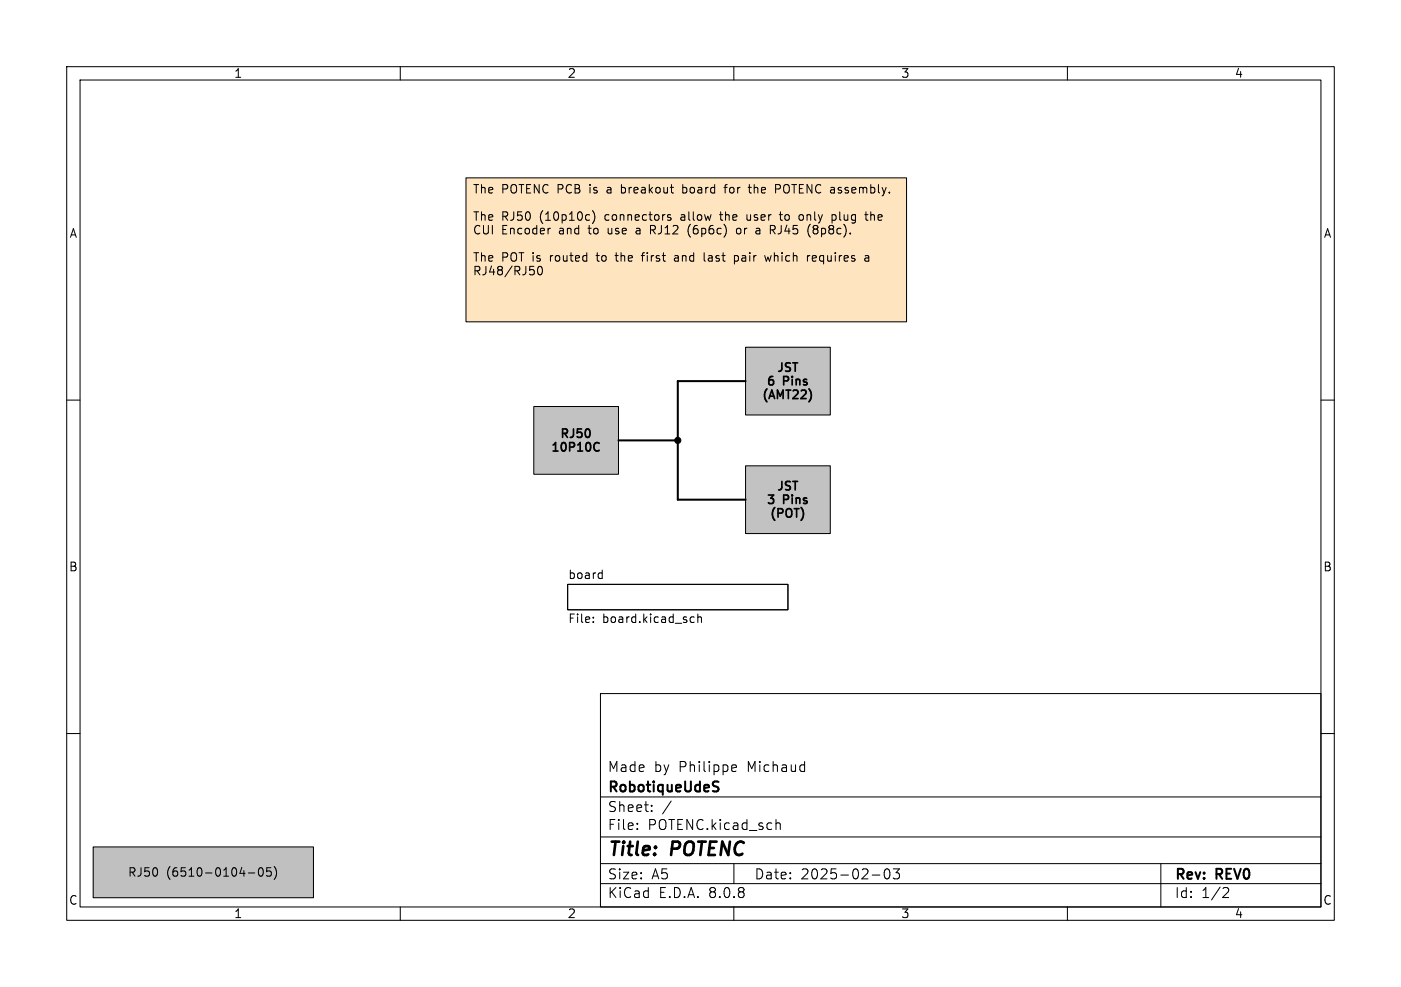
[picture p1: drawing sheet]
<svg xmlns="http://www.w3.org/2000/svg" width="210mm" height="148mm" viewBox="0 0 210 148" stroke-linecap="round" stroke-linejoin="round" font-family="sans-serif">
<g fill="none" stroke="#000" stroke-width=".15">
<path d="M10 10h190v128h-190zM12 12h186v124h-186zM60 10v2M110 10v2M160 10v2M10 60h2M198 60h2M85.1 87.6h33v3.8h-33zM10 110h2M90 104h108v32h-108zM90 119.5h108M109.9 114.7l.4 .1 .1 .2-.7 .2"/>
<path d="M110.3 115.6l-.4 .1M198 110h2M60 136v2M90 132.5h108M90 129.5h108M90 125.5h108M95.5 124.2v.2M95.5 123.5v.1M97.7 121.5v.2M97.7 120.8v.1M100.6 120.1l-1.3 1.9M110 136v2"/>
<path d="M110 129.5v3M116.3 122.9v1.5M116.3 123.5a.37 .37 0 0 1 .7 .1v.8M130.8 131.2h1.1M132.7 130.4l.3-.1a.94 .94 0 0 1 0 1.5h-.1a.91 .91 0 0 1-.2-1.4zM133.9 130.3h.9l-.5 .6a.41 .41 0 0 1 .5 .2v.4l-.1 .2-.6 .1-.2-.2M160 136v2M174 129.5v6.5M183.5 133.1l.5 .1a.41 .41 0 0 1 .1 .5l-.8 .9h.9"/>
</g>
<path d="M107.1 117.9a.55 .55 0 0 1 .6 .4l-.1 .3-.5 .1M107.1 117.2l.6 .1" fill="none" stroke="#000" stroke-width=".3"/>
<path d="M69.8 26.7h66.1v21.6h-66.1z" fill="#ffe5bf"/>
<g fill="#c2c2c2">
<path d="M80 61h12.7v10.1h-12.7z"/>
<path d="M111.8 52.1h12.7v10.1h-12.7z"/>
<path d="M111.8 69.9h12.7v10.1h-12.7z"/>
</g>
<path d="M85.1 87.6h33v3.8h-33zM88.9 93.2v.1M88.9 92.6v.1M89.9 85.9l.4 .1M90.3 85.5v1.3M90.3 86.7l-.4 .1M103.6 93.3h.5M103.6 92.6h.5M104.6 92.6l.2-.1 .3 .1v.7M104.6 92.1v1.2" fill="none" stroke="#000" stroke-width=".15"/>
<path d="M14 127h33v7.6h-33z" fill="#c0c0c0"/>
<g fill="none" stroke="#000" stroke-width=".15">
<path d="M69.8 26.7h66.1v21.6h-66.1zM88.8 31.6a1.46 1.46 0 0 1 0 1.9M92.2 38.3h.5M92.4 37.9v1.2M93.2 27.7v1.2M93.2 28.9h.1M93.3 28.1l-.1 .1M95.5 34.2l-.1 .1M95.5 34.6a.25 .25 0 0 0-.2 .2 .25 .25 0 0 0 .2 .3M96.1 38.3h.5M96.6 37.9l-.3 .2v1.1M97.5 33.8v1.3"/>
<path d="M97.5 34.5h.5M97.8 34.5l.4 .6M100.1 32.6l.4 .1 .1 .2-.2 .1h-.3M100.1 32.2h.4M101.1 38.4h.5M101.7 38.6l-.4 .1a.25 .25 0 0 0-.2 .2 .25 .25 0 0 0 .2 .3l.4-.1M102.3 27.7v1.2M102.3 28.9h.4M102.7 28.1l-.4 .1M103.3 34a1.48 1.48 0 0 0 .2 1.6M105.6 39.1l.1 .1M106.3 38.3l-.1 .1"/>
<path d="M106.3 38.7a.25 .25 0 0 0-.1 .2 .25 .25 0 0 0 .1 .3M107.9 32.2h.4M108 31.8l.1 1.2M108.5 28.1h.5M109 27.7l-.3 .2v1M110.1 38.4l.4-.1 .2 .3v.3l-.1 .2h-.5M110.5 34.4l.1-.2 .4 .2 .1 .4-.2 .2-.3 .1-.1-.1zM112 32.2v.7v.1h.3M112.1 28.1h.5M112.4 28.9h.2M113.8 34.3l.1 .8M113.9 35l-.1 .1"/>
<path d="M113.9 34.5l-.1 .1M115.5 33.8v1.3M115.6 38.3l-.2 .9-.3-.6-.2 .6M116.3 27.7h.4l.3 .2-.1 .4h-.6M116.6 35.1h.1M116.8 32.2h.5M117 31.8v1.1l.3 .1M120 32.2h.3l.1 .2v.5l-.4 .1M121.8 38.7l.6-.1-.1-.2-.4-.1-.1 .2v.6h.5M122 34.4l-.1 .2v.4l.2 .1 .4-.1M124.8 32.2h.4l.1 .2v.5l-.5 .1M129.6 32.2h.5"/>
<path d="M129.8 38.3h.2l.2 .2v.7M130 33h.1M130.2 39.1l-.4 .1M130.2 38.6l-.4 .1M130.5 31.8v1.2M130.9 32.2l-.4 .1M80.6 40.2v.5l.1 .4 .2 .1h.2l.1-.2v-.8M111.8 52.1h12.7v10.1h-12.7zM80 61h12.7v10.1h-12.7zM111.8 69.9h12.7v10.1h-12.7zM14 127h33v7.6h-33zM37.2 130.9h1"/>
<path d="M38.9 130.2l.1-.1a.69 .69 0 0 1 .5 .5 .69 .69 0 0 1-.2 .7l-.1 .1a.69 .69 0 0 1-.3-1.2zM40.6 130.1h-.6l-.1 .6 .2-.1 .4 .1 .2 .1-.1 .5-.2 .1-.5-.1M41.1 129.9a1.46 1.46 0 0 1 0 2"/>
</g>
<path d="M121.6 58.9v.8M89.3 66.4h.3l.2 .1M89.8 67.5l-.2 .1h-.3" fill="none" stroke="#000" stroke-width=".25"/>
<path d="M111.8 57.2h-10.2v17.7h10.2M92.7 66h8.9" fill="none" stroke="#000" stroke-width=".3"/>
<circle cx="101.6" cy="66" r=".46" fill="#000" stroke="#000" stroke-width=".15"/>
<g font-size="2.8">
<text x="91" y="128.9">Title:</text>
<text x="100.7" y="128.9">POTENC</text>
</g>
<g font-size="2.1">
<text x="91" y="119.2">RobotiqueUdeS</text>
<text x="91" y="116">Made</text>
<text x="98" y="116">by</text>
<text x="101.8" y="116">Philippe</text>
<text x="112.2" y="116">Michaud</text>
<text x="91" y="124.7">File:</text>
<text x="91" y="122">Sheet:</text>
<text x="97.1" y="124.7">POTENC.kicad_sch</text>
<text x="91" y="134.9">KiCad</text>
<text x="91" y="132.1">Size:</text>
<text x="97.7" y="132.1">A5</text>
<text x="98.7" y="134.9">E.D.A.</text>
<text x="106.3" y="134.9">8.0.8</text>
<text x="113" y="132.1">Date:</text>
<text x="120" y="132.1">2025-02-03</text>
<text x="176" y="132.3">Rev:</text>
<text x="176" y="134.9">Id:</text>
<text x="180.1" y="134.9">1/2</text>
<text x="182.4" y="132.3">REV0</text>
</g>
<g font-size="1.8">
<text x="35" y="11.9">1</text>
<text x="85" y="11.9">2</text>
<text x="135" y="11.9">3</text>
<text x="185" y="11.9">4</text>
<text x="70.8" y="29.3">The</text>
<text x="75.2" y="29.3">POTENC PCB</text>
<text x="88.6" y="29.3">is</text>
<text x="91.5" y="29.3">a</text>
<text x="93.8" y="29.3">breakout</text>
<text x="103.2" y="29.3">board</text>
<text x="109.7" y="29.3">for</text>
<text x="113.6" y="29.3">the</text>
<text x="117.7" y="29.3">POTENC assembly.</text>
<text x="10.3" y="35.9">A</text>
<text x="70.8" y="33.4">The</text>
<text x="70.8" y="35.5">CUI</text>
<text x="75.2" y="33.4">RJ50</text>
<text x="75.2" y="35.5">Encoder</text>
<text x="81" y="33.4">(10p10c)</text>
<text x="83.9" y="35.5">and</text>
<text x="88.5" y="35.5">to</text>
<text x="90.9" y="33.4">connectors</text>
<text x="91.6" y="35.5">use</text>
<text x="96" y="35.5">a</text>
<text x="98.3" y="35.5">RJ12</text>
<text x="102.5" y="33.4">allow</text>
<text x="104.2" y="35.5">(6p6c)</text>
<text x="108.6" y="33.4">the</text>
<text x="111.7" y="35.5">or</text>
<text x="112.8" y="33.4">user</text>
<text x="114.8" y="35.5">a</text>
<text x="117.1" y="35.5">RJ45</text>
<text x="118" y="33.4">to</text>
<text x="121.1" y="33.4">only</text>
<text x="122.9" y="35.5">(8p8c).</text>
<text x="126.2" y="33.4">plug</text>
<text x="131.4" y="33.4">the</text>
<text x="198.4" y="35.9">A</text>
<text x="70.8" y="39.6">The</text>
<text x="70.8" y="41.6">RJ48/RJ50</text>
<text x="75.2" y="39.6">POT is</text>
<text x="82.7" y="39.6">routed</text>
<text x="89.9" y="39.6">to</text>
<text x="93" y="39.6">the</text>
<text x="97.1" y="39.6">first</text>
<text x="102.2" y="39.6">and</text>
<text x="106.8" y="39.6">last</text>
<text x="111.5" y="39.6">pair</text>
<text x="116.4" y="39.6">which</text>
<text x="122.9" y="39.6">requires</text>
<text x="114.7" y="58.2">6</text>
<text x="116.3" y="56.1">JST</text>
<text x="117.4" y="58.2">Pins</text>
<text x="114" y="60.2">(AMT22)</text>
<text x="82.4" y="68.1">10P10C</text>
<text x="83.8" y="66">RJ50</text>
<text x="114.7" y="75.9">3</text>
<text x="115.2" y="78">(POT)</text>
<text x="116.3" y="73.9">JST</text>
<text x="117.4" y="75.9">Pins</text>
<text x="10.3" y="85.9">B</text>
<text x="85.1" y="86.9">board</text>
<text x="198.3" y="85.9">B</text>
<text x="85.1" y="93.8">File:</text>
<text x="90.3" y="93.8">board.kicad_sch</text>
<text x="19.1" y="131.7">RJ50</text>
<text x="24.9" y="131.7">(6510-0104-05)</text>
<text x="10.3" y="135.9">C</text>
<text x="35" y="137.9">1</text>
<text x="85" y="137.9">2</text>
<text x="135" y="137.9">3</text>
<text x="185" y="137.9">4</text>
<text x="198.3" y="135.9">C</text>
</g>
</svg>
